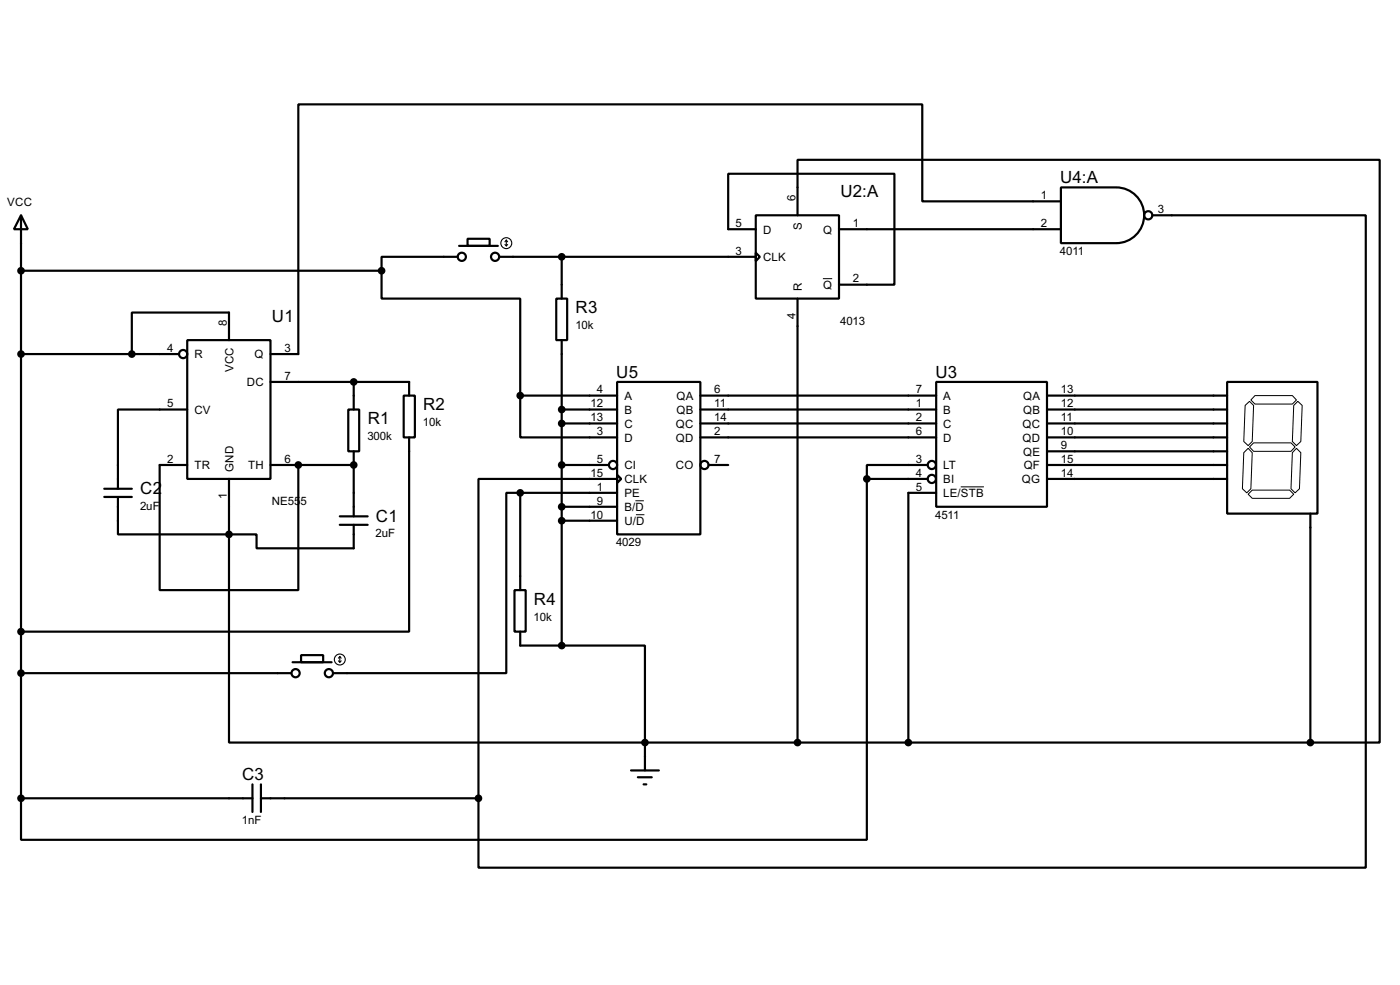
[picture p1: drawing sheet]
<svg xmlns="http://www.w3.org/2000/svg" width="256mm" height="180mm" viewBox="0 0 256 180" stroke-linecap="round" stroke-linejoin="round" font-family="sans-serif">
<g fill="none" stroke="#000" stroke-width=".4">
<path d="M3.9 39.4l1.2 2.6h-2.5zM3.9 39.4v106.7M138.5 39.4h15.2v15.3h-15.2zM146.1 39.4v-10.1h106.7v106.6h-12.7M194.4 34.3h10.1a5.1 5.1 0 0 1 5.1 5.1 5.1 5.1 0 0 1-5.1 5.1h-10.1zM194.4 36.9h-25.4v-17.8h-114.3v45.7h-5.1M211.1 39.4h39.1v119.4h-162.5v-12.7M3.9 49.6h66M69.9 49.6v5.1h25.4v17.7M83.9 47h-14v2.6M84.1 45h7.1M85.7 43.7h4v1.3h-4z"/>
<path d="M91.5 47h47M101.9 54.7h2v7.6h-2zM102.9 47v7.7M138.5 46.3l.7 .7-.7 .8zM138.5 42h-5.1v-10.2h30.5v20.3h-10.2M146.1 54.7v81.2M153.7 42h40.7M3.9 64.8h28.9M34.3 62.3h15.3v25.4h-15.3zM34.3 75h-12.7v14.5M42 62.3v-5.1h-17.8v7.6M49.6 69.9h25.4v2.5"/>
<path d="M63.8 75h2v7.6h-2zM64.8 69.9v5.1M74 72.4h2v7.7h-2zM95.3 72.4v7.7h17.8M95.3 72.4h17.8M102.9 75h10.2M102.9 77.5h10.2M102.9 62.3v55.9M113.1 69.9h15.2v27.9h-15.2zM128.3 72.4h43.2M128.3 75h43.2M128.3 77.5h43.2"/>
<path d="M171.5 69.9h20.3v22.9h-20.3zM191.8 72.4h33M191.8 75h33M191.8 77.5h33M224.8 69.9h16.6v24.1h-16.6zM19.1 89.5h5.1M19.1 91h5.1M21.6 91v6.8h20.4M34.3 85.1h-5v22.9h25.4v-22.9M42 97.8v38.1h76.2M42 87.7v10.1M49.6 85.1h15.2"/>
<path d="M62.3 94.5h5.1M62.3 96.1h5.1M64.8 96.1v4.3h-17.8v-2.6h-5M64.8 82.6v11.9M75 80.1v35.5h-71.1M95.3 90.2h-2.5v33h-31.8M95.3 90.2v17.8M95.3 90.2h17.8M102.9 85.1h8.7M102.9 92.8h10.2M102.9 95.3h10.2M113.1 86.9l.7 .8-.7 .7z"/>
<path d="M113.1 87.7h-25.4v58.4M128.3 80.1h43.2M129.8 85.1h3.6M158.8 87.7v66h-154.9v-7.6M158.8 87.7h11.2M170 85.1h-11.2v2.6M171.5 90.2h-5.1v45.7M191.8 80.1h33M191.8 82.6h33M191.8 85.1h33M191.8 87.7h33M240.1 94v41.9"/>
<path d="M55.2 119.9h4v1.3h-4zM94.3 108h2v7.6h-2zM95.3 115.6v2.6h7.6M102.9 118.2h15.3v17.7M3.9 123.2h49.5M53.6 121.2h7.2M118.2 135.9v5.1M118.2 135.9h121.9M3.9 146.1h42.4M46.3 143.6v5M47.8 146.1h39.9M47.8 143.6v5"/>
<path d="M115.6 141h5.1M116.9 142.3h2.5M117.9 143.6h.5"/>
<circle cx="210.3" cy="39.4" r=".75"/>
<circle cx="84.6" cy="47" r=".75"/>
<circle cx="90.7" cy="47" r=".75"/>
<circle cx="33.5" cy="64.8" r=".75"/>
<circle cx="112.3" cy="85.1" r=".75"/>
<circle cx="129" cy="85.1" r=".75"/>
<circle cx="170.7" cy="85.1" r=".75"/>
<circle cx="170.7" cy="87.7" r=".75"/>
<circle cx="54.1" cy="123.2" r=".75"/>
<circle cx="60.2" cy="123.2" r=".75"/>
</g>
<g fill="#000">
<circle cx="54.7" cy="85.1" r=".2"/>
<circle cx="64.8" cy="85.1" r=".2"/>
</g>
<path d="M150.8 51h1.7M228.1 74.2l.8-.7 .8 .7-.3 6.6-.7 .8-.8-.8zM229.9 72.4h6.9l.7 .8-.7 .8h-6.9l-.7-.8zM237 74.2l.8-.7 .8 .7-.3 6.6-.8 .8-.7-.8zM116.4 91.7h1.6M116.5 94.2h1.6M176 89.1h4.3M227.9 82.9l.8-.8 .7 .8-.2 6.6-.8 .7-.8-.7zM228.9 81.8l.8-.7h6.8l.8 .7-.8 .8h-6.8zM229.4 89.7h6.9l.7 .8-.7 .7h-6.9l-.7-.7zM237.5 82.1l.8 .8-.2 6.6-.8 .7-.8-.7 .3-6.6z" fill="none" stroke="#000" stroke-width=".18"/>
<g fill="#000" stroke="#000" stroke-width=".4">
<circle cx="3.8" cy="49.6" r=".5"/>
<circle cx="69.9" cy="49.6" r=".5"/>
<circle cx="102.9" cy="47" r=".5"/>
<circle cx="3.8" cy="64.8" r=".5"/>
<circle cx="24.1" cy="64.8" r=".5"/>
<circle cx="64.8" cy="69.9" r=".5"/>
<circle cx="95.3" cy="72.4" r=".5"/>
<circle cx="102.9" cy="77.5" r=".5"/>
<circle cx="102.9" cy="75" r=".5"/>
<circle cx="41.9" cy="97.8" r=".5"/>
<circle cx="54.6" cy="85.1" r=".5"/>
<circle cx="64.8" cy="85.1" r=".5"/>
<circle cx="95.3" cy="90.2" r=".5"/>
<circle cx="102.9" cy="92.8" r=".5"/>
<circle cx="102.9" cy="85.1" r=".5"/>
<circle cx="102.9" cy="95.3" r=".5"/>
<circle cx="158.8" cy="87.7" r=".5"/>
<circle cx="3.8" cy="115.6" r=".5"/>
<circle cx="102.9" cy="118.2" r=".5"/>
<circle cx="3.8" cy="123.2" r=".5"/>
<circle cx="118.1" cy="135.9" r=".5"/>
<circle cx="146.1" cy="135.9" r=".5"/>
<circle cx="166.4" cy="135.9" r=".5"/>
<circle cx="240" cy="135.9" r=".5"/>
<circle cx="3.8" cy="146.1" r=".5"/>
<circle cx="87.6" cy="146.1" r=".5"/>
</g>
<g fill="none" stroke="#000" stroke-width=".2">
<path d="M92.5 44.8l.3 .2M92.8 44v1M92.8 44l-.3 .3M92.8 44l.2 .3M93 44.8l-.2 .2M62 121l.3 .2M62.3 120.2v1M62.3 120.2l-.3 .3M62.3 120.2l.2 .3M62.5 121l-.2 .2"/>
<circle cx="92.7" cy="44.5" r="1"/>
<circle cx="62.2" cy="120.7" r="1"/>
</g>
<g font-size="3.5">
<text x="194.2" y="33.5">U4:A</text>
<text x="154" y="36">U2:A</text>
<text x="49.8" y="58.9">U1</text>
<text x="105.5" y="57.4">R3</text>
<text x="112.9" y="69.1">U5</text>
<text x="171.4" y="69.1">U3</text>
<text x="67.4" y="77.6">R1</text>
<text x="77.5" y="75.1">R2</text>
<text x="25.7" y="90.4">C2</text>
<text x="68.9" y="95.5">C1</text>
<text x="97.8" y="110.7">R4</text>
<text x="44.4" y="142.8">C3</text>
</g>
<g font-size="2.4">
<text x="1.3" y="37.7">VCC</text>
<text x="134.8" y="41.6">5</text>
<text x="145.7" y="36.9" transform="rotate(-90 145.7 36.9)">6</text>
<text x="156.3" y="41.6">1</text>
<text x="190.7" y="36.5">1</text>
<text x="190.7" y="41.6">2</text>
<text x="212.1" y="39">3</text>
<text x="134.8" y="46.6">3</text>
<text x="139.8" y="42.7">D</text>
<text x="139.8" y="47.8">CLK</text>
<text x="146.9" y="42.1" transform="rotate(-90 146.9 42.1)">S</text>
<text x="150.8" y="42.7">Q</text>
<text x="194.2" y="46.7">4011</text>
<text x="146.9" y="53.3" transform="rotate(-90 146.9 53.3)">R</text>
<text x="150.8" y="52.9">Q</text>
<text x="156.3" y="51.7">2</text>
<text x="41.5" y="59.7" transform="rotate(-90 41.5 59.7)">8</text>
<text x="145.7" y="58.4" transform="rotate(-90 145.7 58.4)">4</text>
<text x="153.9" y="59.4">4013</text>
<text x="30.7" y="64.4">4</text>
<text x="35.6" y="65.6">R</text>
<text x="46.6" y="65.6">Q</text>
<text x="52.1" y="64.4">3</text>
<text x="105.4" y="60.3">10k</text>
<text x="42.8" y="68.1" transform="rotate(-90 42.8 68.1)">VCC</text>
<text x="45.2" y="70.7">DC</text>
<text x="52.1" y="69.5">7</text>
<text x="109.4" y="72">4</text>
<text x="130.9" y="72">6</text>
<text x="167.8" y="72">7</text>
<text x="194.4" y="72">13</text>
<text x="30.7" y="74.6">5</text>
<text x="35.6" y="75.8">CV</text>
<text x="108.2" y="74.6">12</text>
<text x="108.2" y="77.1">13</text>
<text x="114.4" y="73.2">A</text>
<text x="114.4" y="75.8">B</text>
<text x="123.9" y="73.2">QA</text>
<text x="123.9" y="75.8">QB</text>
<text x="130.9" y="74.6">11</text>
<text x="130.9" y="77.1">14</text>
<text x="167.8" y="74.6">1</text>
<text x="167.8" y="77.1">2</text>
<text x="172.8" y="73.2">A</text>
<text x="172.8" y="75.8">B</text>
<text x="187.4" y="73.2">QA</text>
<text x="187.4" y="75.8">QB</text>
<text x="194.4" y="74.6">12</text>
<text x="194.4" y="77.1">11</text>
<text x="67.3" y="80.6">300k</text>
<text x="77.5" y="78.1">10k</text>
<text x="109.4" y="79.7">3</text>
<text x="114.4" y="78.3">C</text>
<text x="114.4" y="80.8">D</text>
<text x="123.8" y="78.3">QC</text>
<text x="123.8" y="80.8">QD</text>
<text x="130.9" y="79.7">2</text>
<text x="167.8" y="79.7">6</text>
<text x="172.8" y="78.3">C</text>
<text x="172.8" y="80.8">D</text>
<text x="187.3" y="78.3">QC</text>
<text x="187.3" y="80.8">QD</text>
<text x="187.4" y="83.4">QE</text>
<text x="194.4" y="79.7">10</text>
<text x="194.4" y="82.2">9</text>
<text x="30.7" y="84.7">2</text>
<text x="35.6" y="85.9">TR</text>
<text x="42.7" y="86.4" transform="rotate(-90 42.7 86.4)">GND</text>
<text x="45.4" y="85.9">TH</text>
<text x="52.1" y="84.7">6</text>
<text x="108.2" y="87.3">15</text>
<text x="109.4" y="84.7">5</text>
<text x="109.4" y="89.8">1</text>
<text x="114.4" y="85.9">CI</text>
<text x="114.4" y="88.5">CLK</text>
<text x="123.8" y="85.9">CO</text>
<text x="130.9" y="84.7">7</text>
<text x="167.8" y="84.7">3</text>
<text x="167.8" y="87.3">4</text>
<text x="167.8" y="89.8">5</text>
<text x="172.8" y="85.9">LT</text>
<text x="172.8" y="88.5">BI</text>
<text x="187.2" y="88.5">QG</text>
<text x="187.5" y="85.9">QF</text>
<text x="194.4" y="84.7">15</text>
<text x="194.4" y="87.3">14</text>
<text x="25.7" y="93.3">2uF</text>
<text x="41.5" y="91.4" transform="rotate(-90 41.5 91.4)">1</text>
<text x="49.8" y="92.4">NE55</text>
<text x="55.1" y="92.4">5</text>
<text x="108.2" y="94.9">10</text>
<text x="109.4" y="92.4">9</text>
<text x="114.4" y="91">PE</text>
<text x="114.4" y="93.6">B/D</text>
<text x="171.3" y="95">4511</text>
<text x="172.8" y="91">LE/STB</text>
<text x="68.8" y="98.4">2uF</text>
<text x="112.9" y="100">4029</text>
<text x="114.4" y="96.1">U/D</text>
<text x="97.8" y="113.6">10k</text>
<text x="44.3" y="150.8">1nF</text>
</g>
</svg>
